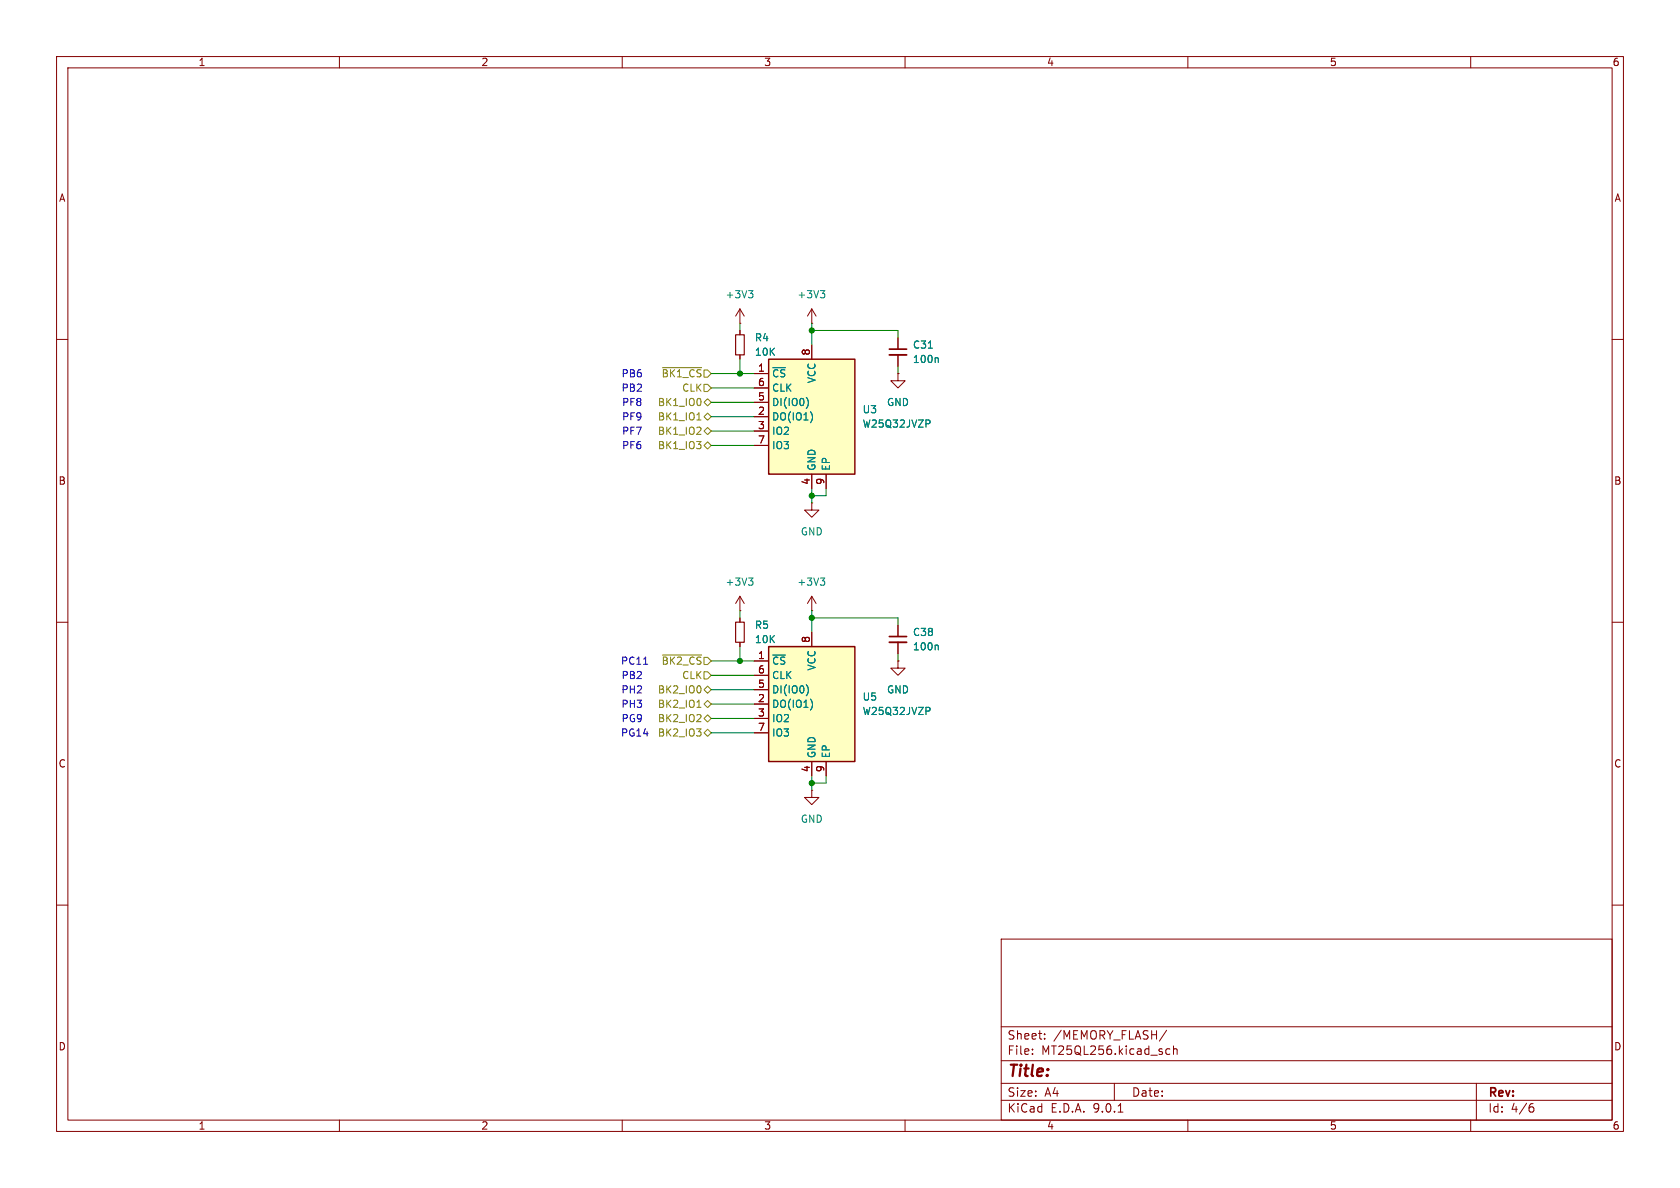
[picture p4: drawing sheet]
<svg xmlns="http://www.w3.org/2000/svg" width="297mm" height="210mm" viewBox="0 0 297 210" stroke-linecap="round" stroke-linejoin="round" font-family="sans-serif">
<path d="M0 0h297v210h-297z" fill="#fff" stroke="#fff" stroke-width=".18"/>
<g fill="none" stroke="#840000" stroke-width=".18">
<path d="M10 10h277v190h-277zM12 12h273v186h-273zM60 10v2M110 10v2M160 10v2M210 10v2M260 10v2M143.5 57.2h.1M143.5 54.6l-.8 1.3M143.5 54.6l.8 1.3M143.5 54.6v2.6M158.7 59.7v2"/>
<path d="M10 60h2M158.7 62.7v2.1M285 60h2M10 110h2M130.8 109.2v.8M130.8 113.5v.8M158.7 116.8v1.3h1.3l-1.3 1.3-1.2-1.3h1.2M158.7 116.8h.1M285 110h2M143.5 139.7v1.3h1.3l-1.3 1.2-1.3-1.2h1.3M143.5 139.7h.1M10 160h2"/>
<path d="M177 166h108v32h-108zM285 160h2M60 198v2M110 198v2M160 198v2M177 194.5h108M177 191.5h108M177 187.5h108M177 181.5h108M182.5 186.3v.1M182.5 185.5v.1M184.7 183.6v.1"/>
<path d="M184.7 182.8v.1M197 191.5v3M197.7 196.6h.8M206.1 186.1l.3 .3 .4-.1M206.2 182.1l-1.2 2M206.8 185.5l-.4-.1-.3 .3M207.5 185.5l.2-.1 .3 .1 .1 .9M207.5 184.9v1.5M210 198v2M260 198v2M261 191.5v6.5M270.6 195.7h.4l.2 .3-.1 .5-.5 .1"/>
<path d="M271 195.1l-.4 .1"/>
</g>
<path d="M130 110h1.6v3.5h-1.6z" fill="none" stroke="#840000" stroke-width=".2"/>
<path d="M157.2 61.7h3.1" fill="none" stroke="#840000" stroke-width=".3"/>
<path d="M157.2 62.7h3.1" fill="none" stroke="#840000" stroke-width=".33"/>
<path d="M145 51.4h.8l-.4 .5M145.6 51.9l.2 .2v.3l-.2 .2M164.1 61.5h.7M165.7 63.2l.2 .2v.7" fill="none" stroke="#008484" stroke-width=".18"/>
<path d="M135.9 114.3h15.2v20.3h-15.2z" fill="#ffffc2"/>
<path d="M135.9 114.3h15.2v20.3h-15.2z" fill="none" stroke="#840000" stroke-width=".25"/>
<g fill="none" stroke="#840000" stroke-width=".18">
<path d="M130.8 57.2h.1M130.8 54.6v2.6M130.8 58.4v.8M130.8 54.6l-.8 1.3M130.8 54.6l.8 1.3M130.8 62.7v.8M143.5 88.9v1.3h1.3l-1.3 1.2-1.3-1.2h1.3M143.5 88.9h.1M130.8 108h.1M130.8 105.4l-.8 1.3M130.8 105.4l.8 1.3M130.8 105.4v2.6"/>
<path d="M133.3 116.8h2.6M133.3 119.4h2.6M143.5 108h.1M143.5 105.4v2.6M143.5 111.8v2.5M143.5 105.4l-.8 1.3M143.5 105.4l.8 1.3M158.7 110.5v2M158.7 113.5v2.1M133.3 121.9h2.6M133.3 124.5h2.6M133.3 127h2.6"/>
<path d="M133.3 129.5h2.6M143.5 134.6v2.6M146 134.6v2.6"/>
</g>
<path d="M132.3 51.4h.8l-.4 .5M132.9 51.9l.2 .2v.3l-.2 .2M132.3 102.2h.8l-.4 .5M132.9 102.7l.2 .2v.3l-.2 .2M145 102.2h.8l-.4 .5M145.6 102.7l.2 .2v.3l-.2 .2M165.7 114l.2 .2v.7M142.6 121.1a1.49 1.49 0 0 1 0 1.8M143.6 124.1v.9M164.2 125l.2 .3v.3l-.2 .1" fill="none" stroke="#008484" stroke-width=".18"/>
<path d="M157.2 112.5h3.1" fill="none" stroke="#840000" stroke-width=".3"/>
<path d="M157.2 113.5h3.1" fill="none" stroke="#840000" stroke-width=".33"/>
<path d="M130 59.2h1.6v3.5h-1.6z" fill="none" stroke="#840000" stroke-width=".2"/>
<path d="M135.9 63.5h15.2v20.3h-15.2z" fill="#ffffc2"/>
<path d="M135.9 63.5h15.2v20.3h-15.2z" fill="none" stroke="#840000" stroke-width=".25"/>
<g fill="none" stroke="#840000" stroke-width=".18">
<path d="M130.8 58.4v.8M158.7 59.7v2M130.8 62.7v.8M133.3 66h2.6M133.3 68.6h2.6M133.3 71.1h2.6M133.3 73.7h2.6M133.3 76.2h2.6M133.3 78.7h2.6M143.5 61v2.5M158.7 66v1.3h1.3l-1.3 1.3-1.2-1.3h1.2M158.7 66h.1"/>
<path d="M158.7 62.7v2.1M143.5 83.8v2.6M146 83.8v2.6M130.8 109.2v.8M130.8 113.5v.8M133.3 116.8h2.6M133.3 119.4h2.6M143.5 111.8v2.5M158.7 116.8h.1M158.7 110.5v2M158.7 113.5v2.1M133.3 121.9h2.6"/>
<path d="M133.3 124.5h2.6M133.3 127h2.6M133.3 129.5h2.6M143.5 134.6v2.6M146 134.6v2.6"/>
</g>
<path d="M142.6 70.3a1.49 1.49 0 0 1 0 1.8M143.6 73.3v.9M164.1 61.5h.7M164.2 74.2l.2 .3v.3l-.2 .1M165.7 63.2l.2 .2v.7M165.7 114l.2 .2v.7M142.6 121.1a1.49 1.49 0 0 1 0 1.8M143.6 124.1v.9M164.2 125l.2 .3v.3l-.2 .1" fill="none" stroke="#008484" stroke-width=".18"/>
<g fill="none" stroke="#848400" stroke-width=".18">
<path d="M117.1 65h6.9M123.1 76.8h.8M123.2 74.2h.7M123.9 75.6v.5M124.5 67.9h.6l.6 .7-.6 .6h-.6zM124.5 76.2l.6-.6 .6 .6-.6 .6zM124.5 71.1l.6-.6 .6 .6-.6 .7zM124.5 73.7l.6-.7 .6 .7-.6 .6zM124.5 78.7l.6-.6 .6 .6-.6 .7zM117.1 115.8h6.9M124.5 118.7h.6l.6 .7-.6 .6h-.6zM123.1 127.6h.8"/>
<path d="M123.2 125h.7M123.9 126.4v.5M124.5 129.5l.6-.6 .6 .6-.6 .7zM124.5 124.5l.6-.7 .6 .7-.6 .6zM124.5 127l.6-.6 .6 .6-.6 .6zM125.1 121.3l.6 .6-.6 .7-.6-.7z"/>
</g>
<g fill="none" stroke="#008400" stroke-width=".18">
<path d="M130.8 57.2v1.2M143.5 57.2v3.8M143.5 58.4h15.2v1.3M125.7 73.7h7.6M125.7 66h7.6M125.7 68.6h7.6M125.7 76.2h7.6M125.7 78.7h7.6M125.7 71.1h7.6M130.8 63.5v2.5M158.7 64.8v1.2M143.5 86.4v2.5"/>
<path d="M146 86.4v1.2h-2.5M125.7 116.8h7.6M125.7 119.4h7.6M130.8 108v1.2M130.8 114.3v2.5M143.5 108v3.8M143.5 109.2h15.2v1.3M158.7 115.6v1.2M125.7 129.5h7.6M125.7 127h7.6M125.7 121.9h7.6M125.7 124.5h7.6"/>
<path d="M143.5 137.2v2.5M146 137.2v1.2h-2.5"/>
</g>
<path d="M113.8 117.4h.7" fill="none" stroke="#0000c2" stroke-width=".18"/>
<g fill="#008400" stroke="#008400" stroke-width=".18">
<circle cx="143.5" cy="109.2" r=".46"/>
<circle cx="143.5" cy="138.4" r=".46"/>
<circle cx="130.8" cy="116.8" r=".46"/>
<circle cx="143.5" cy="58.4" r=".46"/>
<circle cx="130.8" cy="66" r=".46"/>
<circle cx="143.5" cy="87.6" r=".46"/>
</g>
<text font-size="2.8" fill="#840000" x="178" y="190.9">Title:</text>
<g font-size="2.1" fill="#840000">
<text x="178" y="184">Sheet:</text>
<text x="186.2" y="184">/MEMORY_FLASH/</text>
<text x="178" y="186.7">File:</text>
<text x="184.1" y="186.7">MT25QL256.kicad_sch</text>
<text x="178" y="196.9">KiCad</text>
<text x="178" y="194.1">Size:</text>
<text x="184.7" y="194.1">A4</text>
<text x="185.7" y="196.9">E.D.A.</text>
<text x="193.3" y="196.9">9.0.1</text>
<text x="200" y="194.1">Date:</text>
<text x="263" y="194.3">Rev:</text>
<text x="263" y="196.9">Id:</text>
<text x="267.1" y="196.9">4/6</text>
</g>
<g font-size="1.8" fill="#840000">
<text x="35" y="11.9">1</text>
<text x="85" y="11.9">2</text>
<text x="135" y="11.9">3</text>
<text x="185" y="11.9">4</text>
<text x="235" y="11.9">5</text>
<text x="285" y="11.9">6</text>
<text x="10.3" y="35.9">A</text>
<text x="285.3" y="35.9">A</text>
<text x="133.9" y="65.8">1</text>
<text x="143.3" y="62.9" transform="rotate(-90 143.3 62.9)">8</text>
<text x="133.9" y="68.3">6</text>
<text x="133.9" y="70.9">5</text>
<text x="133.9" y="73.4">2</text>
<text x="133.9" y="75.9">3</text>
<text x="133.9" y="78.5">7</text>
<text x="10.3" y="85.9">B</text>
<text x="143.3" y="85.8" transform="rotate(-90 143.3 85.8)">4</text>
<text x="145.8" y="85.8" transform="rotate(-90 145.8 85.8)">9</text>
<text x="285.3" y="85.9">B</text>
<text x="143.3" y="113.7" transform="rotate(-90 143.3 113.7)">8</text>
<text x="133.9" y="116.6">1</text>
<text x="133.9" y="119.1">6</text>
<text x="133.9" y="121.7">5</text>
<text x="133.9" y="124.2">2</text>
<text x="133.9" y="126.7">3</text>
<text x="133.9" y="129.3">7</text>
<text x="10.3" y="135.9">C</text>
<text x="143.3" y="136.6" transform="rotate(-90 143.3 136.6)">4</text>
<text x="145.8" y="136.6" transform="rotate(-90 145.8 136.6)">9</text>
<text x="285.3" y="135.9">C</text>
<text x="10.3" y="185.9">D</text>
<text x="285.3" y="185.9">D</text>
<text x="35" y="199.9">1</text>
<text x="85" y="199.9">2</text>
<text x="135" y="199.9">3</text>
<text x="185" y="199.9">4</text>
<text x="235" y="199.9">5</text>
<text x="285" y="199.9">6</text>
</g>
<g font-size="1.8" fill="#008484">
<text x="128.2" y="52.9">+3V3</text>
<text x="140.9" y="52.9">+3V3</text>
<text x="133.4" y="60.6">R4</text>
<text x="133.4" y="63.1">10K</text>
<text x="161.3" y="64.4">100n</text>
<text x="161.3" y="61.8">C31</text>
<text x="136.4" y="66.9">~{CS}</text>
<text x="136.4" y="69.4">CLK</text>
<text x="136.4" y="72">DI(IO0)</text>
<text x="144.4" y="67.8" transform="rotate(-90 144.4 67.8)">VCC</text>
<text x="156.7" y="72">GND</text>
<text x="136.4" y="74.5">DO(IO1)</text>
<text x="136.4" y="77.1">IO2</text>
<text x="152.4" y="73.3">U3</text>
<text x="152.4" y="75.8">W25Q32JVZP</text>
<text x="136.4" y="79.6">IO3</text>
<text x="144.4" y="83.3" transform="rotate(-90 144.4 83.3)">GND</text>
<text x="146.9" y="83.3" transform="rotate(-90 146.9 83.3)">EP</text>
<text x="141.5" y="94.8">GND</text>
<text x="128.2" y="103.7">+3V3</text>
<text x="140.9" y="103.7">+3V3</text>
<text x="133.4" y="111.4">R5</text>
<text x="133.4" y="113.9">10K</text>
<text x="161.3" y="112.6">C38</text>
<text x="136.4" y="117.7">~{CS}</text>
<text x="144.4" y="118.6" transform="rotate(-90 144.4 118.6)">VCC</text>
<text x="161.3" y="115.2">100n</text>
<text x="136.4" y="120.2">CLK</text>
<text x="136.4" y="122.8">DI(IO0)</text>
<text x="136.4" y="125.3">DO(IO1)</text>
<text x="152.4" y="124.1">U5</text>
<text x="156.7" y="122.8">GND</text>
<text x="136.4" y="127.9">IO2</text>
<text x="136.4" y="130.4">IO3</text>
<text x="152.4" y="126.6">W25Q32JVZP</text>
<text x="144.4" y="134.1" transform="rotate(-90 144.4 134.1)">GND</text>
<text x="146.9" y="134.1" transform="rotate(-90 146.9 134.1)">EP</text>
<text x="141.5" y="145.6">GND</text>
</g>
<g font-size="1.8" fill="#0000c2">
<text x="109.8" y="66.9">PB6</text>
<text x="109.8" y="69.4">PB2</text>
<text x="109.9" y="72">PF8</text>
<text x="109.9" y="77.1">PF7</text>
<text x="109.9" y="74.5">PF9</text>
<text x="109.9" y="79.6">PF6</text>
<text x="109.7" y="117.7">PC11</text>
<text x="109.8" y="122.8">PH2</text>
<text x="109.8" y="125.3">PH3</text>
<text x="109.8" y="120.2">PB2</text>
<text x="109.7" y="130.4">PG14</text>
<text x="109.8" y="127.9">PG9</text>
</g>
<g font-size="1.8" fill="#848400">
<text x="116.2" y="72">BK1_IO0</text>
<text x="116.9" y="66.9">~{BK1_CS}</text>
<text x="120.5" y="69.4">CLK</text>
<text x="116.2" y="77.1">BK1_IO2</text>
<text x="116.2" y="74.5">BK1_IO1</text>
<text x="116.2" y="79.6">BK1_IO3</text>
<text x="116.9" y="117.7">~{BK2_CS}</text>
<text x="116.2" y="122.8">BK2_IO0</text>
<text x="116.2" y="125.3">BK2_IO1</text>
<text x="120.5" y="120.2">CLK</text>
<text x="116.2" y="130.4">BK2_IO3</text>
<text x="116.2" y="127.9">BK2_IO2</text>
</g>
</svg>
